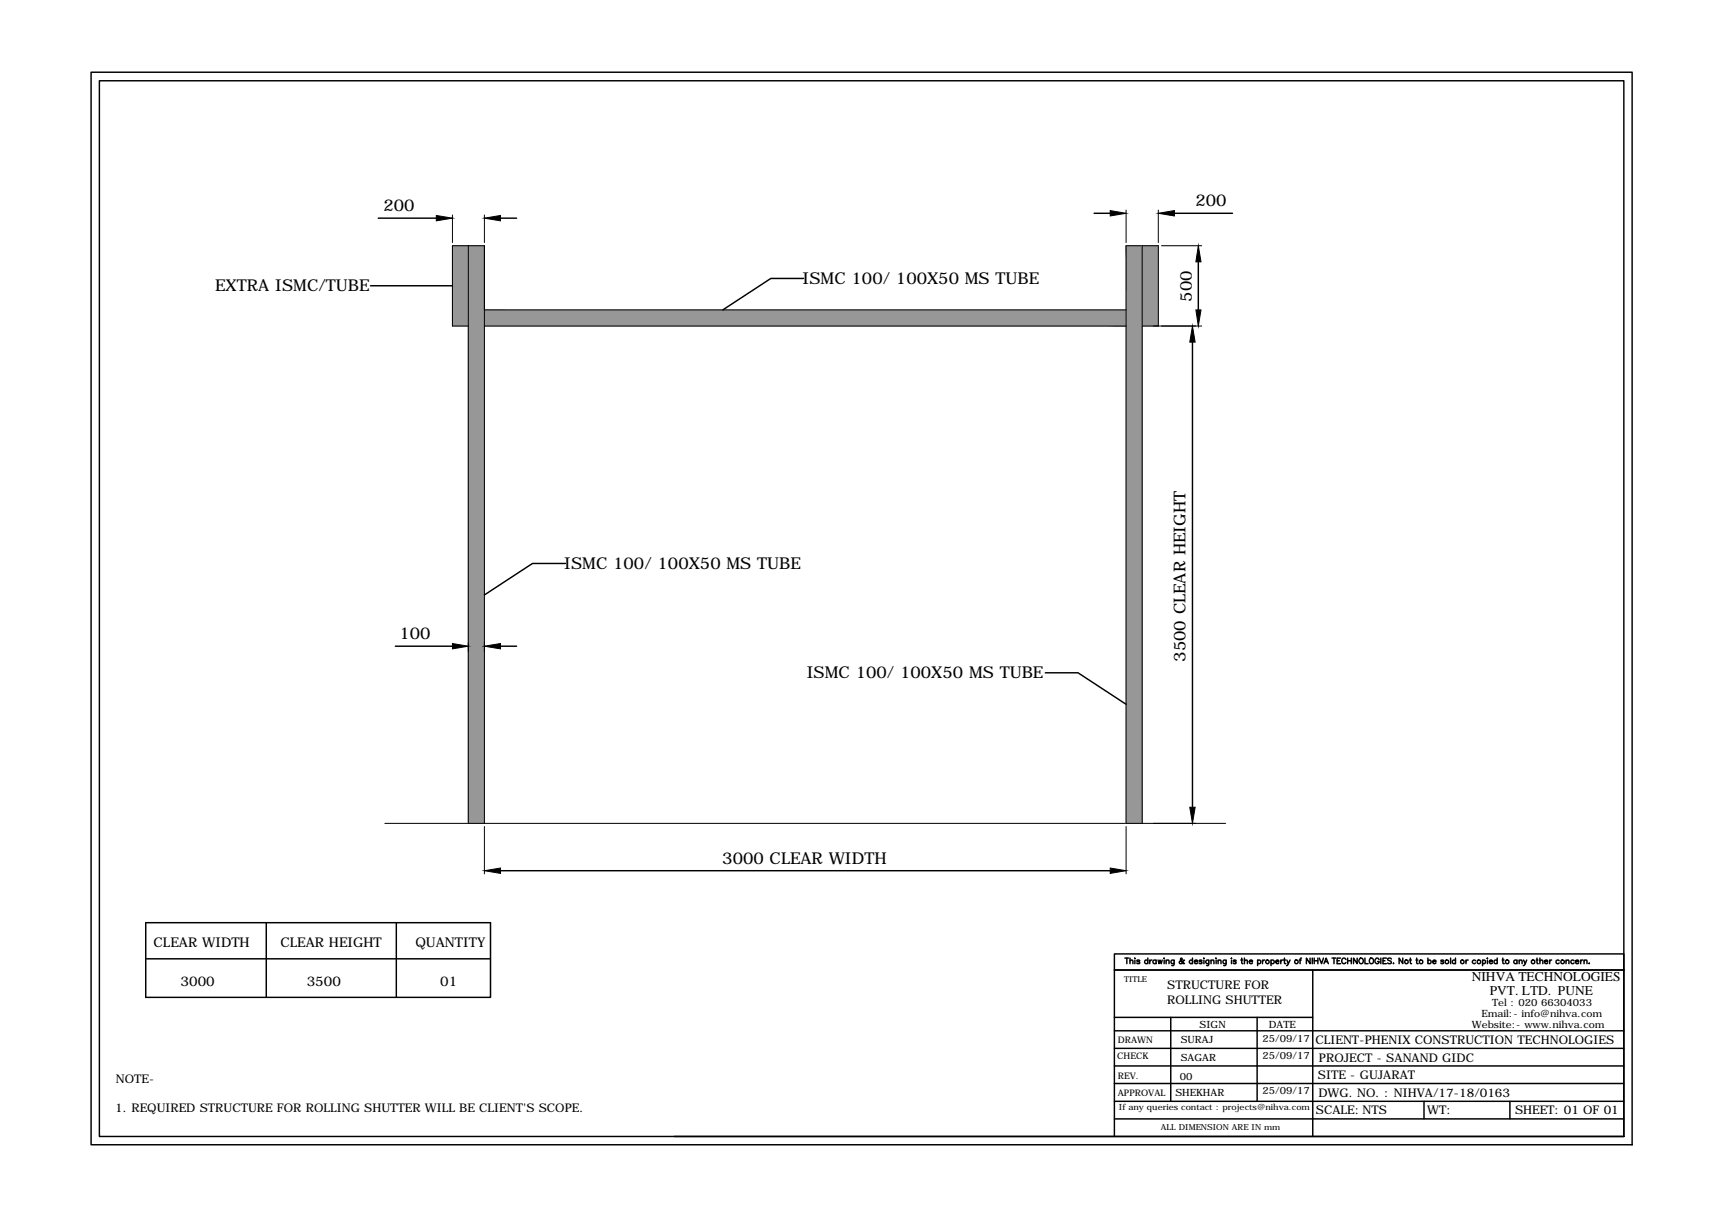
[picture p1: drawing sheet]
<svg xmlns="http://www.w3.org/2000/svg" width="297mm" height="210mm" viewBox="0 0 297 210" stroke-linecap="round" stroke-linejoin="round" font-family="sans-serif">
<!-- layer: 0 -->
<g fill="#979797" stroke="#979797" stroke-width=".17">
<path d="M84 53.8v2.8h111.4zM84 53.8h111.4v2.8z"/>
<path d="M81.3 42.6v100.2h2.7zM81.3 42.6h2.7v100.2z"/>
<path d="M78.5 42.6v14h2.8zM78.5 42.6h2.8v14z"/>
<path d="M195.4 42.6v100.2h2.8zM195.4 42.6h2.8v100.2z"/>
<path d="M198.2 42.6v14h2.8zM198.2 42.6h2.8v14z"/>
</g>
<g fill="none" stroke="#000" stroke-width=".17">
<path d="M78.5 37.3v4.8M84 37.3v4.8M195.4 36.4v5.7M201 36.4v5.7M81.3 56.6h-2.8v-14h5.5v100.2M81.3 42.6v100.2M84 53.8h111.4M84 56.6h111.4M198.2 42.6v100.2M198.2 56.6h10.3M201 56.6v-14h-5.6v100.2M201.5 42.6h7"/>
<path d="M66.8 142.8h145.9M84 143.4v8.2M195.4 143.4v8.2"/>
</g>
<g fill="none" stroke="#000" stroke-width=".25">
<path d="M15.8 12.5h267.4v186.1h-267.4zM17.2 14h264.5v183.1h-264.5zM65.6 37.8h10.1M86.8 37.8h2.8M189.8 37h2.8M203.8 37h10M64.3 49.6h14.2M139.4 48.3h-5.7l-8.3 5.5M206.9 59.4v80.6M207.9 45.4v8.4M98.1 97.7h-5.7l-8.4 5.5M68.6 112.1h9.9"/>
<path d="M86.8 112.1h2.8M181.4 116.7h5.6l8.4 5.5M86.8 151h105.8M25.3 160.1h59.8v12.9h-59.8zM25.3 166.3h59.8M46.2 160.1v12.9M68.8 160.1v12.9M193.4 178.8h88.3M193.4 176.5h34.4M195.2 166.2h.6M195.5 166.2v1M196.1 166.7l.2-.2 .2 .1 .1 .6"/>
<path d="M196.1 166.2v1M196.9 166.2v.1zM196.9 166.6v.6M197.8 166.7l-.3-.2-.2 .1v.2h.3l.2 .2-.3 .2-.3-.2M199.2 166.7a.31 .31 0 0 0-.5-.1 .31 .31 0 0 0 0 .5 .31 .31 0 0 0 .5-.1M199.2 166.2v1M199.5 166.5v.7M199.9 166.5l-.4 .3M200.6 166.7a.31 .31 0 0 0-.5-.1 .31 .31 0 0 0 0 .5 .31 .31 0 0 0 .5-.1M200.6 166.5v.7M200.9 166.5l.2 .7 .2-.7 .2 .7 .1-.7M202 166.2v.1z"/>
<path d="M202 166.6v.6M202.3 166.7l.3-.2 .2 .1v.6M202.3 166.5v.7M203.1 176.5v14.6M203.7 166.5v.9l-.2 .1h-.2M203.7 166.7a.31 .31 0 0 0-.4-.1 .31 .31 0 0 0 0 .5 .31 .31 0 0 0 .4-.1M205.5 166.6v-.1a.75 .75 0 0 1-.8 .6v-.3l.4-.3-.2-.3-.1 .2 .1 .2 .4 .5h.2M206.9 166.7a.31 .31 0 0 0-.5-.1 .31 .31 0 0 0 0 .5 .31 .31 0 0 0 .5-.1M206.9 166.2v1M207.2 166.8l.6-.1a.31 .31 0 0 0-.5-.1 .31 .31 0 0 0 0 .5 .31 .31 0 0 0 .5-.1M208.5 166.7l-.1-.2-.4 .2 .4 .1 .1 .3-.2 .1-.3-.2M208.9 166.2v.1z"/>
<path d="M208.9 166.6v.6M209.7 166.5v.9l-.1 .1h-.2M209.7 166.7a.31 .31 0 0 0-.4-.1 .31 .31 0 0 0 0 .5 .31 .31 0 0 0 .4-.1M210.1 166.7l.2-.2 .3 .1v.6M210.1 166.5v.7M210.9 166.2h.1zM211 166.6v.6M211.3 166.7l.3-.2 .2 .1 .1 .6M211.3 166.5v.7M212.7 166.5v.9l-.2 .1h-.2M212.7 166.7a.31 .31 0 0 0-.4-.1 .31 .31 0 0 0 0 .5 .31 .31 0 0 0 .4-.1M213.7 166.2v.1z"/>
<path d="M213.7 166.6v.6M214.5 166.7l-.2-.2-.3 .1v.2h.3l.2 .2-.2 .2-.3-.2M215.3 166.5h.3M215.4 166.2v.8l.3 .2M215.9 166.7l.3-.2 .2 .1v.6M215.9 166.2v1M216.8 166.8h.5a.33 .33 0 0 0-.5-.1 .33 .33 0 0 0 0 .5 .33 .33 0 0 0 .5-.2M218.1 176.5v14.6M218.2 166.7a.31 .31 0 0 1 .5-.1 .31 .31 0 0 1 0 .5 .31 .31 0 0 1-.5-.1M218.2 166.5v1M219 166.5v.7M219.4 166.5l-.4 .3"/>
<path d="M220.5 166.7a.31 .31 0 0 1 .5-.1 .31 .31 0 0 1 0 .5 .31 .31 0 0 1-.5-.1M220.5 166.5v1M221.3 166.8h.6a.28 .28 0 0 0-.3-.3 .28 .28 0 0 0-.3 .3l.3 .4 .3-.2M222.2 166.5v.7M222.6 166.5l-.3 .1-.1 .2M222.7 166.5h.3M222.9 166.2v.8l.2 .2M223.3 166.5l.2 .7 .3-.7M223.5 167.2l-.3 .3M225.4 166.5h.4M225.8 166.2l-.2 .2v.8M227.3 166.2v1l-.6-1v1"/>
<path d="M227.7 166.2v1M227.8 168.3v28.8M228 166.2v1M228 166.7h.7M228.7 166.2v1M228.9 166.2l.4 1 .3-1M229.7 167.2l.4-1 .4 1M229.9 166.8h.4M231.1 166.2h.6M231.5 166.2v1M232 166.7h.4M232.6 166.2h-.6v1h.6"/>
<path d="M233.5 166.5a.45 .45 0 0 0-.7 0 .45 .45 0 0 0 .3 .7l.4-.2M233.8 166.7h.7M233.8 166.2v1M234.5 166.2v1M235.5 166.2v1l-.7-1v1M236 166.2a.44 .44 0 0 1 .5 .5 .44 .44 0 0 1-.6 .3l-.1-.4zM236.8 166.2v1h.6M237.8 166.2a.46 .46 0 0 1 .5 .5 .46 .46 0 0 1-.5 .4l-.2-.3zM239.3 166.5a.43 .43 0 0 0-.7-.2 .43 .43 0 0 0 0 .7 .35 .35 0 0 0 .4 .2 .35 .35 0 0 0 .3-.4h-.3M239.6 166.2v1M240 166.7h.3M240.6 166.2h-.6v1h.6"/>
<path d="M241.4 166.4l-.2-.2h-.4v.3l.5 .3 .1 .2-.2 .2-.4-.2M241.8 167.1h.1M243.4 166.2v1l-.6-1v1M244.5 166.5h.4M244.7 166.2v.8l.2 .2M245.7 166.5h.3M245.8 166.2v.8l.3 .2M247.7 166.7a.31 .31 0 0 1 .5-.1 .31 .31 0 0 1 0 .5 .31 .31 0 0 1-.5-.1M247.7 166.2v1M248.6 166.8h.5a.33 .33 0 0 0-.5-.1 .33 .33 0 0 0 0 .5 .33 .33 0 0 0 .5-.2M250.5 166.7l-.2-.2-.3 .1v.2h.3l.2 .2-.2 .2-.3-.2M251.7 166.2v1"/>
<path d="M252.5 166.7a.31 .31 0 0 0-.4-.1 .31 .31 0 0 0 0 .5 .31 .31 0 0 0 .4-.1M252.5 166.2v1M254.4 166.5v.7M254.7 166.5l-.2 .1-.1 .2M256 166.7a.31 .31 0 0 0-.5-.1 .31 .31 0 0 0 0 .5 .31 .31 0 0 0 .5-.1M257.2 166.7a.29 .29 0 0 1 .5-.1 .29 .29 0 0 1 0 .5 .29 .29 0 0 1-.5-.1M257.2 166.5v1M258.1 166.2v.1zM258.1 166.6v.6M258.4 166.8h.6a.33 .33 0 0 0-.5-.1 .33 .33 0 0 0 0 .5 .33 .33 0 0 0 .5-.2M259.8 166.7a.31 .31 0 0 0-.5-.1 .31 .31 0 0 0 0 .5 .31 .31 0 0 0 .5-.1M259.8 166.2v1"/>
<path d="M260.6 166.5h.4M260.7 166.2v.8l.3 .2M263.2 166.7a.31 .31 0 0 0-.5-.1 .31 .31 0 0 0 0 .5 .31 .31 0 0 0 .5-.1M263.2 166.5v.7M263.6 166.7l.2-.2 .2 .1 .1 .6M263.6 166.5v.7M264.3 166.5l.3 .7 .3-.7M264.6 167.2l-.3 .3M266.5 166.5h.3M266.7 166.2v.8l.2 .2M267.2 166.7l.2-.2 .2 .1 .1 .6M267.2 166.2v1"/>
<path d="M268 166.8h.5a.33 .33 0 0 0-.5-.1 .33 .33 0 0 0 0 .5 .33 .33 0 0 0 .5-.2M268.9 166.5v.7M269.2 166.5l-.2 .1-.1 .2M270.5 166.7a.31 .31 0 0 0-.4-.1 .31 .31 0 0 0 0 .5 .31 .31 0 0 0 .4-.1M271.7 166.7l.3-.2 .2 .1v.6M271.7 166.5v.7M273.1 166.7a.31 .31 0 0 0-.4-.1 .31 .31 0 0 0 0 .5 .31 .31 0 0 0 .4-.1M273.4 166.8h.5a.33 .33 0 0 0-.5-.1 .33 .33 0 0 0 0 .5 .33 .33 0 0 0 .5-.2M274.2 166.5v.7M274.6 166.5l-.2 .1-.2 .2M274.8 166.7l.3-.2 .2 .1 .1 .6M274.8 166.5v.7"/>
<path d="M275.7 167.1h.1M117 197.1h164.7M193.4 197.1v-28.8h88.3h-88.3v-2.8h88.3v31.6M193.4 188h88.3M193.4 184.9h88.3M193.4 181.9h88.3M193.4 191.1h88.3M193.4 194.1h88.3M247.1 191.1v3M262 191.1v3"/>
<circle cx="219.9" cy="166.8" r=".31"/>
<circle cx="224.9" cy="166.8" r=".32"/>
<circle cx="244" cy="166.8" r=".32"/>
<circle cx="246.6" cy="166.8" r=".32"/>
<circle cx="251.1" cy="166.8" r=".32"/>
<circle cx="253.7" cy="166.9" r=".32"/>
<circle cx="256.6" cy="166.8" r=".32"/>
<circle cx="261.5" cy="166.9" r=".32"/>
<circle cx="266" cy="166.9" r=".32"/>
<circle cx="271.1" cy="166.8" r=".32"/>
</g>
<path d="M75.7 37.4l2.8 .4-2.8 .5zM84 37.8l2.8-.4v.9zM192.6 36.5l2.8 .5-2.8 .5zM201 37l2.8-.5v1zM206.9 56.6l.5 2.8h-1zM207.9 42.6l.5 2.8h-.9zM207.5 53.8h.9l-.5 2.8zM78.5 111.6l2.8 .5-2.8 .5zM84 112.1l2.8-.5v1zM84 151l2.8-.4v.9zM192.6 150.6l2.8 .4-2.8 .5zM206.4 140h1l-.5 2.8z" fill="#000" stroke="#000" stroke-width=".17"/>
<g font-size="2.8">
<text x="207.4" y="35.8">200</text>
<text x="66.5" y="36.7">200</text>
<text x="37.4" y="50.5">EXTRA ISMC/TUBE</text>
<text x="139.2" y="49.2">ISMC 100/ 100X50 MS TUBE</text>
<text x="206.8" y="52.4" transform="rotate(-90 206.8 52.4)">500</text>
<text x="97.9" y="98.6">ISMC 100/ 100X50 MS TUBE</text>
<text x="69.3" y="110.9">100</text>
<text x="140" y="117.6">ISMC 100/ 100X50 MS TUBE</text>
<text x="205.7" y="114.8" transform="rotate(-90 205.7 114.8)">3500 CLEAR HEIGHT</text>
<text x="125.3" y="149.9">3000 CLEAR WIDTH</text>
</g>
<g font-size="2.3">
<text x="26.6" y="164.3">CLEAR WIDTH</text>
<text x="48.7" y="164.3">CLEAR HEIGHT</text>
<text x="72.1" y="164.3">QUANTITY</text>
<text x="31.3" y="171">3000</text>
<text x="53.2" y="171">3500</text>
<text x="76.4" y="171">01</text>
<text x="255.4" y="170.1">NIHVA TECHNOLOGIES</text>
<text x="258.5" y="172.6">PVT. LTD. PUNE</text>
</g>
<g font-size="2.1">
<text x="202.5" y="171.5">STRUCTURE FOR</text>
<text x="202.5" y="174.1">ROLLING SHUTTER</text>
<text x="228.2" y="181.1">CLIENT-PHENIX CONSTRUCTION TECHNOLOGIES</text>
<text x="228.8" y="184.2">PROJECT - SANAND GIDC</text>
<text x="20.1" y="187.8">NOTE-</text>
<text x="228.7" y="187.2">SITE - GUJARAT</text>
<text x="228.7" y="190.2">DWG. NO. : NIHVA/17-18/0163</text>
<text x="20" y="193">1. REQUIRED STRUCTURE FOR ROLLING SHUTTER WILL BE CLIENT'S SCOPE.</text>
<text x="228.3" y="193.3">SCALE: NTS</text>
<text x="247.6" y="193.3">WT:</text>
<text x="262.9" y="193.3">SHEET: 01 OF 01</text>
</g>
<g font-size="1.7">
<text x="208.1" y="178.4">SIGN</text>
<text x="220.1" y="178.4">DATE</text>
<text x="255.4" y="178.4">Website:- www.nihva.com</text>
<text x="257" y="176.4">Email:- info@nihva.com</text>
<text x="258.9" y="174.5">Tel : 020 66304033</text>
<text x="204.9" y="181">SURAJ</text>
<text x="204.9" y="184.1">SAGAR</text>
<text x="219" y="180.7">25/09/17</text>
<text x="219" y="183.8">25/09/17</text>
<text x="203.9" y="190.2">SHEKHAR</text>
<text x="204.7" y="187.3">00</text>
<text x="219" y="189.9">25/09/17</text>
</g>
<g font-size="1.6">
<text x="193.9" y="183.7">CHECK</text>
<text x="193.9" y="181">DRAWN</text>
<text x="193.9" y="187.1">REV.</text>
<text x="193.9" y="190.2">APPROVAL</text>
</g>
<text font-size="1.5" x="194.1" y="192.6">If any queries contact : projects@nihva.com</text>
<g font-size="1.4">
<text x="195" y="170.4">TITLE</text>
<text x="201.4" y="196.1">ALL DIMENSION ARE IN mm</text>
</g>
</svg>
